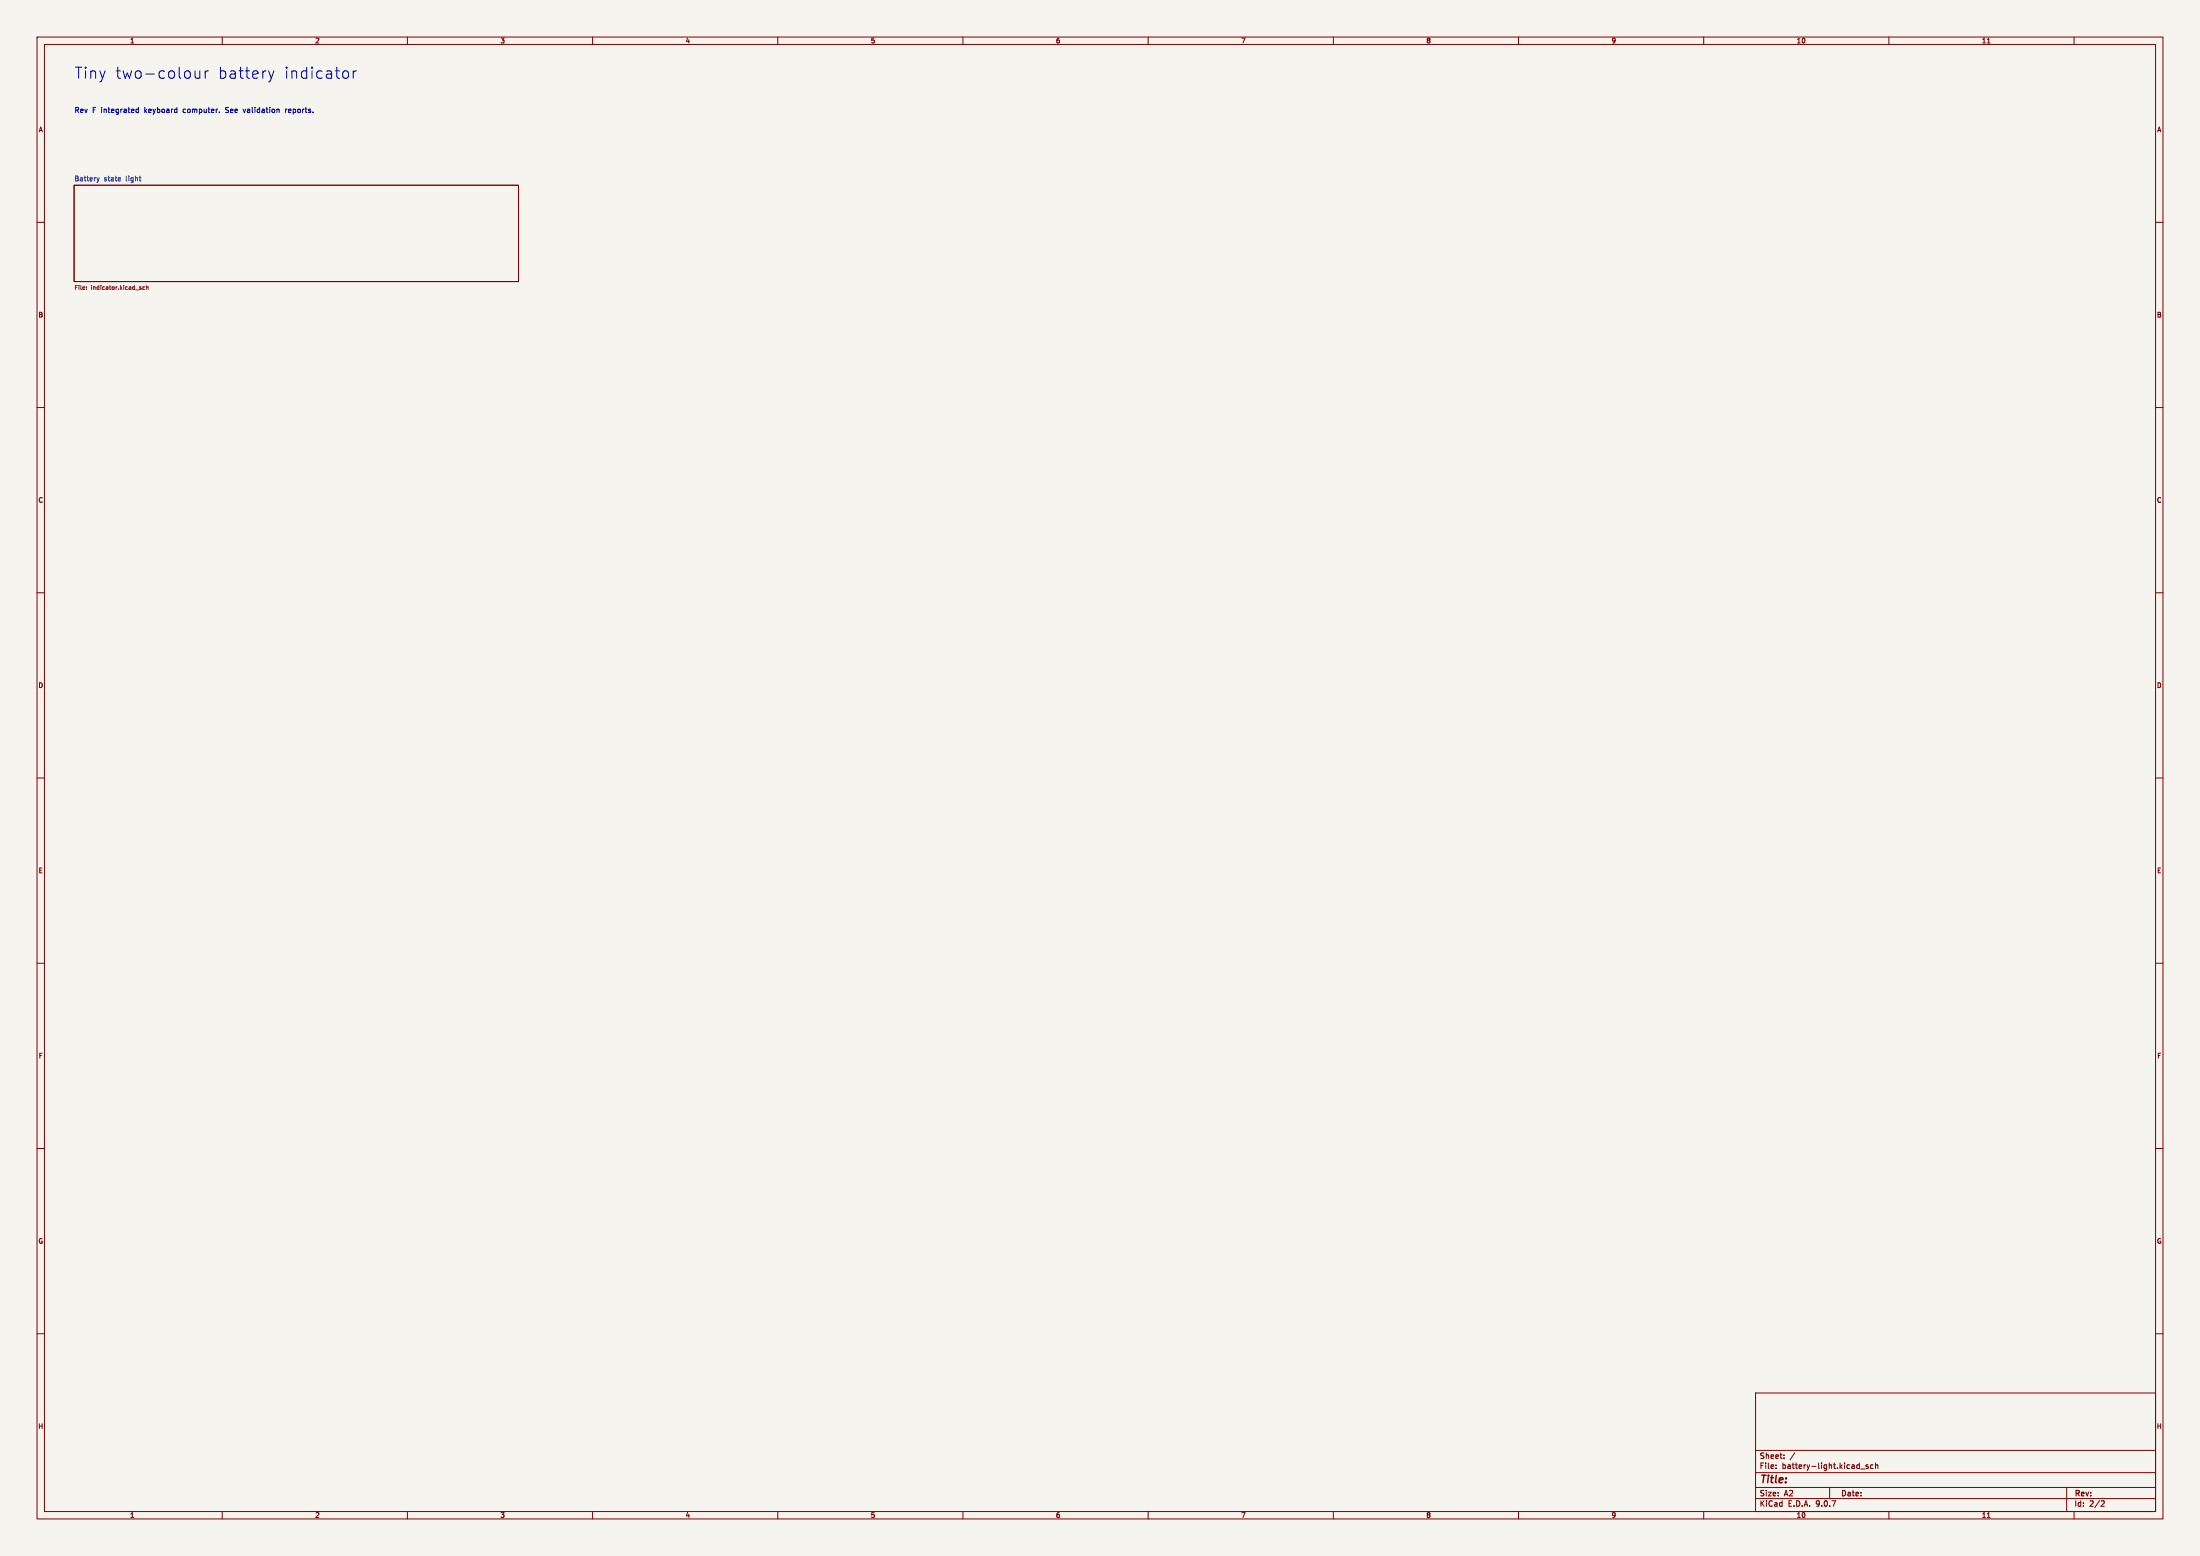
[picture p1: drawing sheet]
<svg xmlns="http://www.w3.org/2000/svg" width="594mm" height="420mm" viewBox="0 0 594 420" stroke-linecap="round" stroke-linejoin="round" font-family="sans-serif">
<path d="M0 0h594v420h-594z" fill="#f5f4ef" stroke="#f5f4ef" stroke-width=".27"/>
<g fill="none" stroke="#840000" stroke-width=".27">
<path d="M10 10h574v400h-574zM12 12h570v396h-570zM60 10v2M110 10v2M160 10v2M210 10v2M260 10v2M310 10v2M360 10v2M410 10v2M460 10v2M510 10v2"/>
<path d="M536.6 11.6h.7M560 10v2M20 50h120v26h-120zM10 60h2M582 60h2M10 110h2M582 110h2M10 160h2M582 160h2M10 210h2M582 210h2M10 260h2"/>
<path d="M582 260h2M10 310h2M582 310h2M10 360h2M474 376h108v32h-108zM582 360h2M474 397.5h108M474 391.5h108M479.5 396.2v.2M479.5 395.4v.2M481.7 393.5v.2M481.7 392.7v.2"/>
<path d="M484.6 392.1l-1.3 1.9M502.4 396.5h1.1M504.4 395.4h-.4l-.2 .2 .1 .2 .5 .1v.4h-.6M505.7 395.4h-.4l-.3 .3 .2 .6h.5M506.4 395.5l.6-.1v1M506.4 394.9v1.5M60 408v2M110 408v2M160 408v2M210 408v2M260 408v2M310 408v2"/>
<path d="M360 408v2M410 408v2M460 408v2M474 404.5h108M474 401.5h108M494 401.5v3M510 408v2M536.6 409.6h.7M558 401.5v6.5M560 408v2M567.5 405.1h.5l.2 .4-1 1.1h1"/>
</g>
<path d="M26.2 48l.3 .8M26.5 48.8l-.2 .4M26.8 48l-.3 .8M37.6 48h.5M37.9 48.8h.2" fill="none" stroke="#006464" stroke-width=".27"/>
<path d="M23.3 78v.1M23.3 77.5v.1M38 77.8l.1 .1M38 77.4l.1 .1M38.1 78l-.1 .1M38.1 77.9v.1M38.6 77.5v.5l.5 .1M38.6 77.5h.1M38.6 77.5h.5M39.5 77v1.1M39.6 77.5h.4v.6M39.6 77.5h-.1" fill="none" stroke="#725600" stroke-width=".27"/>
<g fill="none" stroke="#0000c2" stroke-width=".27">
<path d="M52.7 19.1l.1 1.9a.81 .81 0 0 0 1.2-.2M54 19.1v2M55.4 19.1v2M56.2 19.1l-.5 .2-.3 .4M72.5 19.1l.7 2M74 19.1l-.8 2M93.1 19.1a.81 .81 0 0 1 1 .6v.9a.81 .81 0 0 1-1 .5M95.4 19.1v2M96.2 19.1l-.5 .2-.3 .4M37.4 29v1.4M37.4 29.5h-.4l-.3 .2 .1 .6h.6M59.2 30.3v.1"/>
<path d="M65.6 29.5l.4 .9M73.2 21.1l-.2 .7-.5 .3M75.2 29.5l.2 .2v.7M77.1 29.5v.9M77.5 29.5l-.4 .2"/>
</g>
<g font-size="4.2" fill="#0000c2">
<text x="20" y="21.5">Tiny</text>
<text x="30.9" y="21.5">two-colour</text>
<text x="58.4" y="21.5">battery</text>
<text x="76.1" y="21.5">indicator</text>
</g>
<text font-size="2.8" fill="#840000" x="475" y="400.9">Title:</text>
<g font-size="2.1" fill="#840000">
<text x="475" y="394">Sheet:</text>
<text x="475" y="396.7">File:</text>
<text x="481.1" y="396.7">battery-light.kicad_sch</text>
<text x="475" y="406.9">KiCad</text>
<text x="475" y="404.1">Size:</text>
<text x="481.7" y="404.1">A2</text>
<text x="482.7" y="406.9">E.D.A.</text>
<text x="490.3" y="406.9">9.0.7</text>
<text x="497" y="404.1">Date:</text>
<text x="560" y="404.3">Rev:</text>
<text x="560" y="406.9">Id:</text>
<text x="564.1" y="406.9">2/2</text>
</g>
<g font-size="1.9" fill="#0000c2">
<text x="20" y="30.7">Rev</text>
<text x="24.9" y="30.7">F integrated</text>
<text x="39.2" y="30.7">keyboard</text>
<text x="49.8" y="30.7">computer.</text>
<text x="61.4" y="30.7">See</text>
<text x="66.4" y="30.7">validation</text>
<text x="77.9" y="30.7">reports.</text>
</g>
<g font-size="1.8" fill="#840000">
<text x="35" y="11.9">1</text>
<text x="85" y="11.9">2</text>
<text x="135" y="11.9">3</text>
<text x="185" y="11.9">4</text>
<text x="235" y="11.9">5</text>
<text x="285" y="11.9">6</text>
<text x="335" y="11.9">7</text>
<text x="385" y="11.9">8</text>
<text x="435" y="11.9">9</text>
<text x="485" y="11.9">10</text>
<text x="535" y="11.9">11</text>
<text x="10.3" y="35.9">A</text>
<text x="582.3" y="35.9">A</text>
<text x="10.3" y="85.9">B</text>
<text x="582.3" y="85.9">B</text>
<text x="10.3" y="135.9">C</text>
<text x="582.3" y="135.9">C</text>
<text x="10.3" y="185.9">D</text>
<text x="582.3" y="185.9">D</text>
<text x="10.3" y="235.9">E</text>
<text x="582.3" y="235.9">E</text>
<text x="10.3" y="285.9">F</text>
<text x="582.3" y="285.9">F</text>
<text x="10.3" y="335.9">G</text>
<text x="582.3" y="335.9">G</text>
<text x="10.2" y="385.9">H</text>
<text x="582.2" y="385.9">H</text>
<text x="35" y="409.9">1</text>
<text x="85" y="409.9">2</text>
<text x="135" y="409.9">3</text>
<text x="185" y="409.9">4</text>
<text x="235" y="409.9">5</text>
<text x="285" y="409.9">6</text>
<text x="335" y="409.9">7</text>
<text x="385" y="409.9">8</text>
<text x="435" y="409.9">9</text>
<text x="485" y="409.9">10</text>
<text x="535" y="409.9">11</text>
</g>
<g font-size="1.8" fill="#006464">
<text x="20" y="49">Battery</text>
<text x="28.1" y="49">state</text>
<text x="34.1" y="49">light</text>
</g>
<g font-size="1.5" fill="#725600">
<text x="20" y="78.6">File:</text>
<text x="24.6" y="78.6">indicator.kicad_sch</text>
</g>
</svg>
